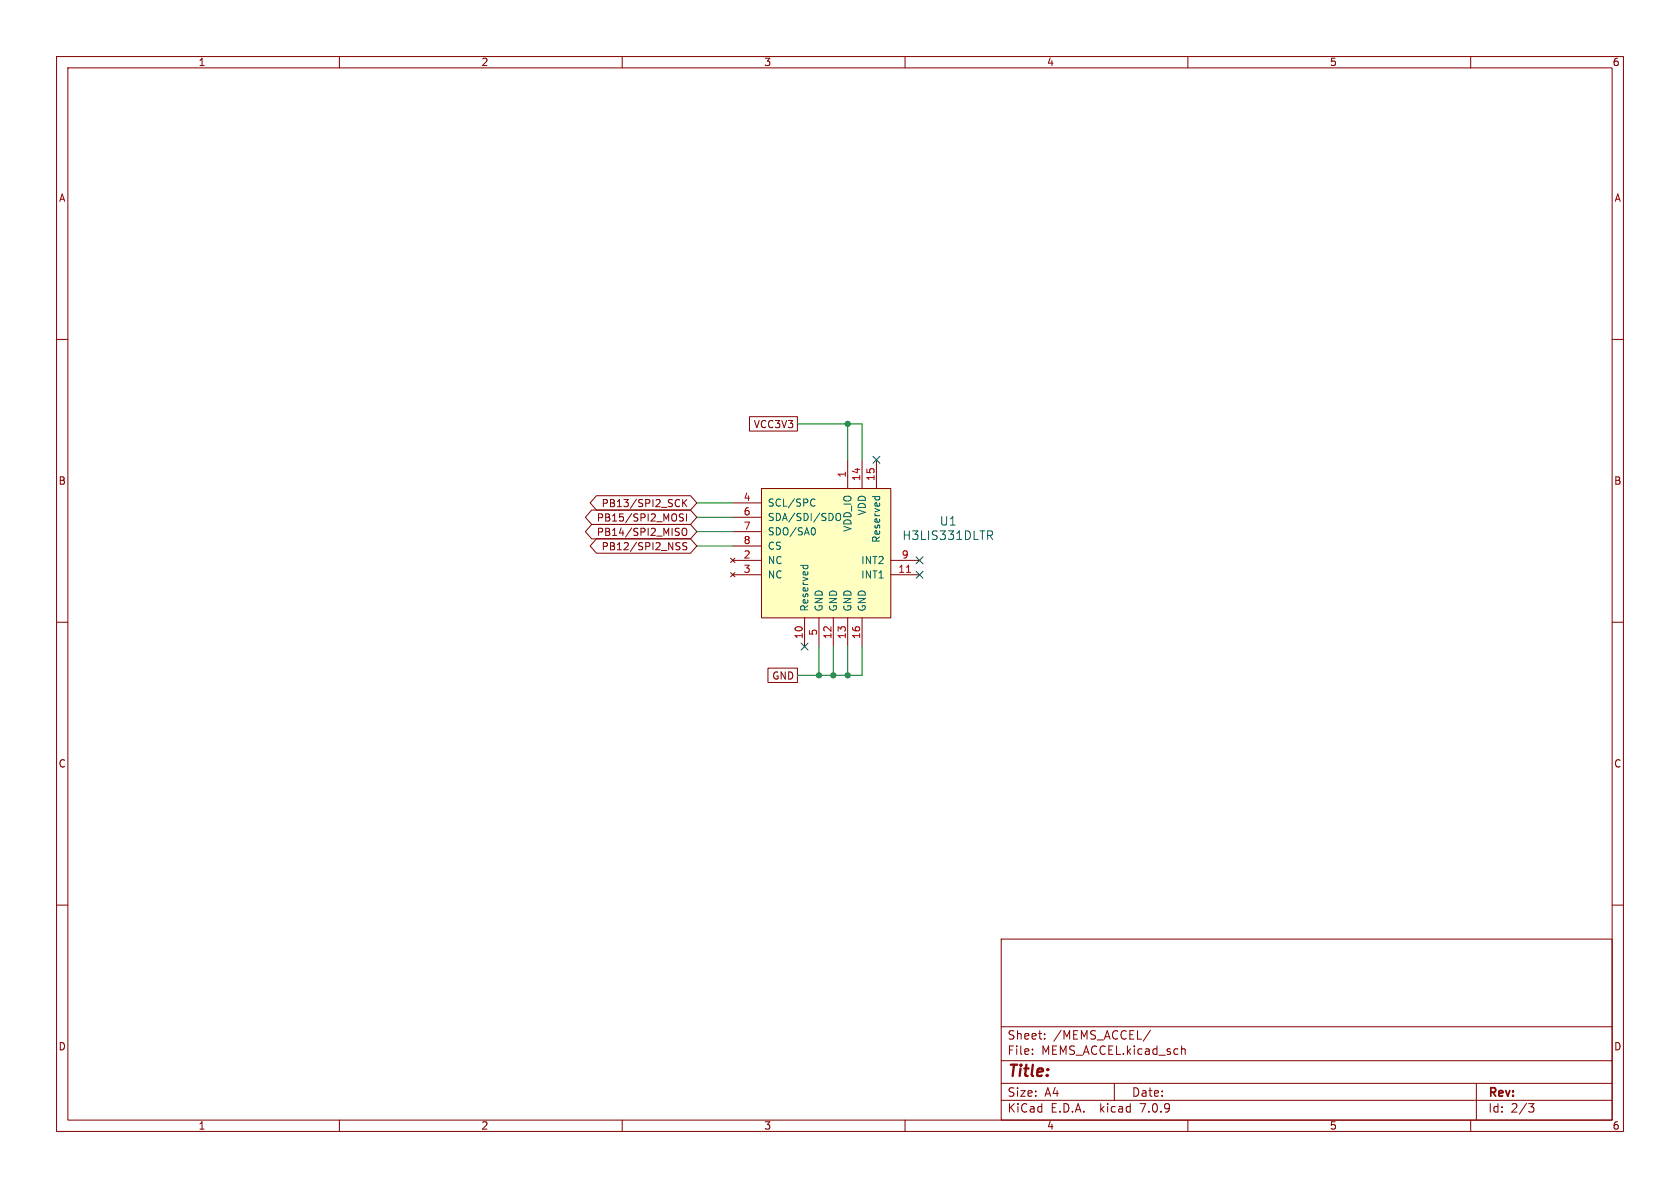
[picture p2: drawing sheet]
<svg xmlns="http://www.w3.org/2000/svg" width="297mm" height="210mm" viewBox="0 0 297 210" stroke-linecap="round" stroke-linejoin="round" font-family="sans-serif">
<g fill="none" stroke="#840000" stroke-width=".18">
<path d="M10 10h277v190h-277zM12 12h273v186h-273zM60 10v2M110 10v2M160 10v2M210 10v2M260 10v2M10 60h2M285 60h2M132.5 73.7h8.5v2.5h-8.5zM104.6 92.7h17.5l1.1 1.3-1.1 1.3h-17.5l-1.1-1.3zM104.6 90.2h17.5l1.1 1.2-1.1 1.3h-17.5l-1.1-1.3z"/>
<path d="M105.4 87.6h16.7l1.1 1.3-1.1 1.3h-16.7l-1.1-1.3zM105.4 95.2h16.7l1.1 1.3-1.1 1.3h-16.7l-1.1-1.3zM120 96.6l.2 .2-.2 .4M120 95.9l.2 .1M120.1 88.4h.1M120.1 89.4v.1M120.6 93.6l.3-.2a.43 .43 0 0 1 .5 .4v.4a.42 .42 0 0 1-.4 .5 .42 .42 0 0 1-.4-.5zM120.7 88.3v1.3M120.8 90.9l-.5-.1-.2 .3 .1 .3 .6 .2v.4l-.2 .1-.5-.1M120.9 88.8l.5 .8M121.4 90.8v1.3M121.4 96l-.5-.1-.1 .1v.4l.5 .2 .1 .3-.2 .3-.5-.1"/>
<path d="M121.4 88.3l-.7 .7M129.2 98.7l.7 .7M129.5 99.1h5.1M129.5 88.9h5.1M129.5 91.4h5.1M129.5 94h5.1M129.5 96.5h5.1M129.9 98.7l-.7 .7M134.6 86.4h22.9v22.8h-22.9zM149.9 81.3v5.1M152.4 81.3v5.1M154.9 81.3v5.1"/>
<path d="M157.5 99.1h5.1M10 110h2M129.2 101.2l.7 .8M129.5 101.6h5.1M129.9 101.2l-.7 .8M135.8 118.1h5.2v2.6h-5.2zM142.2 109.2v5.1M144.8 109.2v5.1M147.3 109.2v5.1M149.9 109.2v5.1M152.4 109.2v5.1M157.5 101.6h5.1"/>
<path d="M285 110h2M10 160h2M285 160h2M177 166h108v32h-108zM60 198v2M110 198v2M160 198v2M177 194.5h108M177 191.5h108M177 187.5h108M177 181.5h108M182.5 186.3v.1"/>
<path d="M182.5 185.5v.1M184.7 183.6v.1M184.7 182.8v.1M197 191.5v3M203.4 182.1l-1.3 2M208.9 185.5l.2-.1 .4 .1v.9M210 198v2M260 198v2M261 191.5v6.5M270.2 195.1h1l-.5 .6 .4 .1 .1 .5-.3 .3h-.4"/>
</g>
<path d="M134.6 86.4h22.9v22.8h-22.9z" fill="#ffffc2" stroke="#ffffc2" stroke-width=".18"/>
<path d="M141.5 99.9h1.3M142 99.9v.4M142.8 99.9v.4M143.7 88.2l.4 .1M143.8 93.3a.79 .79 0 0 1 0 1.3M144.1 89.4l-.4 .1M147.8 90.9l.3-.2a.43 .43 0 0 1 .5 .5v.4a.42 .42 0 0 1-.4 .4 .42 .42 0 0 1-.4-.4zM154.2 87.8h1.3M154.7 87.8v.3M155.5 87.8v.3M174.6 93.8h.6l.3 .3-.2 .5h-.7M175 94.6l.5 .8" fill="none" stroke="#006464" stroke-width=".18"/>
<path d="M160.3 101.2h.7" fill="none" stroke="#a90000" stroke-width=".18"/>
<path d="M141 74.9h11.4v6.4M149.9 74.9v6.4M123.2 88.9h6.3M123.2 96.5h6.3M123.2 94h6.3M123.2 91.4h6.3M144.8 114.3v5.1M147.3 114.3v5.1M149.9 114.3v5.1M152.4 114.3v5.1h-11.4" fill="none" stroke="#009600" stroke-width=".18"/>
<path d="M154.3 80.7l1.2 1.2M155.5 80.7l-1.2 1.2M162 98.5l1.2 1.2M163.2 98.5l-1.2 1.2M141.6 113.7l1.2 1.2M142.8 113.7l-1.2 1.2M162 101l1.2 1.2M163.2 101l-1.2 1.2" fill="none" stroke="#000084" stroke-width=".18"/>
<g fill="#009600" stroke="#009600" stroke-width=".18">
<circle cx="149.9" cy="119.4" r=".46"/>
<circle cx="147.3" cy="119.4" r=".46"/>
<circle cx="144.8" cy="119.4" r=".46"/>
<circle cx="149.9" cy="74.9" r=".46"/>
</g>
<text font-size="2.8" fill="#840000" x="178" y="190.9">Title:</text>
<g font-size="2.1" fill="#006464">
<text x="159.4" y="95.7">H3LIS331DLTR</text>
<text x="166" y="93.1">U1</text>
</g>
<g font-size="2.1" fill="#840000">
<text x="178" y="184">Sheet:</text>
<text x="186.2" y="184">/MEMS_ACCEL/</text>
<text x="178" y="186.7">File:</text>
<text x="184.1" y="186.7">MEMS_ACCEL.kicad_sch</text>
<text x="178" y="196.9">KiCad</text>
<text x="178" y="194.1">Size:</text>
<text x="184.7" y="194.1">A4</text>
<text x="185.7" y="196.9">E.D.A.</text>
<text x="194.6" y="196.9">kicad</text>
<text x="200" y="194.1">Date:</text>
<text x="201.8" y="196.9">7.0.9</text>
<text x="263" y="194.3">Rev:</text>
<text x="263" y="196.9">Id:</text>
<text x="267.1" y="196.9">2/3</text>
</g>
<g font-size="1.8" fill="#840000">
<text x="35" y="11.9">1</text>
<text x="85" y="11.9">2</text>
<text x="135" y="11.9">3</text>
<text x="185" y="11.9">4</text>
<text x="235" y="11.9">5</text>
<text x="285" y="11.9">6</text>
<text x="10.3" y="35.9">A</text>
<text x="285.3" y="35.9">A</text>
<text x="133.2" y="75.9">VCC3V3</text>
<text x="10.3" y="85.9">B</text>
<text x="106.3" y="89.9">PB13/SPI2_SCK</text>
<text x="285.3" y="85.9">B</text>
<text x="105.4" y="94.9">PB14/SPI2_MISO</text>
<text x="105.4" y="92.4">PB15/SPI2_MOSI</text>
<text x="106.3" y="97.5">PB12/SPI2_NSS</text>
<text x="136.4" y="120.3">GND</text>
<text x="10.3" y="135.9">C</text>
<text x="285.3" y="135.9">C</text>
<text x="10.3" y="185.9">D</text>
<text x="285.3" y="185.9">D</text>
<text x="35" y="199.9">1</text>
<text x="85" y="199.9">2</text>
<text x="135" y="199.9">3</text>
<text x="185" y="199.9">4</text>
<text x="235" y="199.9">5</text>
<text x="285" y="199.9">6</text>
</g>
<g font-size="1.8" fill="#a90000">
<text x="131.4" y="88.6">4</text>
<text x="149.6" y="84.5" transform="rotate(-90 149.6 84.5)">1</text>
<text x="152.1" y="85.1" transform="rotate(-90 152.1 85.1)">14</text>
<text x="154.7" y="85.1" transform="rotate(-90 154.7 85.1)">15</text>
<text x="131.4" y="91.2">6</text>
<text x="131.4" y="93.7">7</text>
<text x="131.4" y="98.8">2</text>
<text x="131.4" y="101.3">3</text>
<text x="131.4" y="96.3">8</text>
<text x="158.7" y="101.3">11</text>
<text x="159.3" y="98.8">9</text>
<text x="142" y="113.1" transform="rotate(-90 142 113.1)">10</text>
<text x="144.5" y="112.5" transform="rotate(-90 144.5 112.5)">5</text>
<text x="147.1" y="113.1" transform="rotate(-90 147.1 113.1)">12</text>
<text x="149.6" y="113.1" transform="rotate(-90 149.6 113.1)">13</text>
<text x="152.1" y="113.1" transform="rotate(-90 152.1 113.1)">16</text>
</g>
<g font-size="1.8" fill="#006464">
<text x="135.6" y="89.8">SCL/SPC</text>
<text x="135.6" y="92.3">SDA/SDI/SDO</text>
<text x="135.6" y="94.8">SDO/SA0</text>
<text x="150.7" y="94.1" transform="rotate(-90 150.7 94.1)">VDD_IO</text>
<text x="153.3" y="91.2" transform="rotate(-90 153.3 91.2)">VDD</text>
<text x="135.6" y="99.9">NC</text>
<text x="135.6" y="97.4">CS</text>
<text x="152.1" y="99.9">INT2</text>
<text x="155.8" y="96" transform="rotate(-90 155.8 96)">Reserved</text>
<text x="135.6" y="102.5">NC</text>
<text x="152.1" y="102.5">INT1</text>
<text x="143.1" y="108.2" transform="rotate(-90 143.1 108.2)">Reserved</text>
<text x="145.6" y="108.2" transform="rotate(-90 145.6 108.2)">GND</text>
<text x="148.2" y="108.2" transform="rotate(-90 148.2 108.2)">GND</text>
<text x="150.7" y="108.2" transform="rotate(-90 150.7 108.2)">GND</text>
<text x="153.3" y="108.2" transform="rotate(-90 153.3 108.2)">GND</text>
</g>
</svg>
